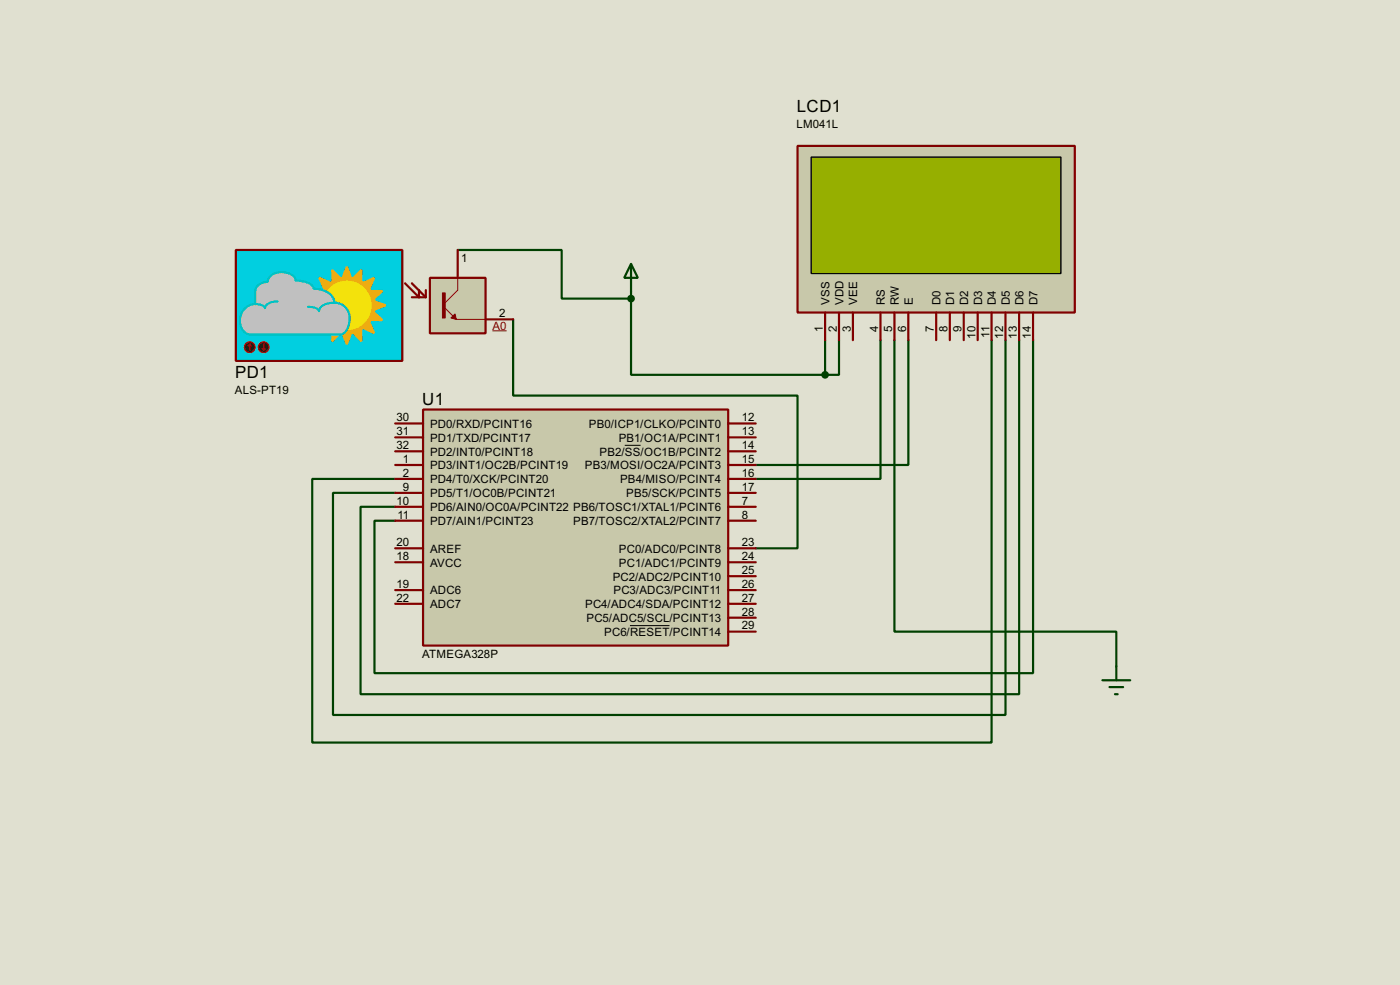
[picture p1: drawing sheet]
<svg xmlns="http://www.w3.org/2000/svg" width="256mm" height="180mm" viewBox="0 0 256 180" stroke-linecap="round" stroke-linejoin="round" font-family="sans-serif">
<path d="M0 0h256.5v180.3h-256.5z" fill="#e0e0d0"/>
<g fill="none" stroke="#004000" stroke-width=".4">
<path d="M83.9 45.8h19v8.9h12.7M94 58.5v13.9h52.1v28h-7.6M115.6 54.7v13.9h35.6M115.6 53.4v1.3M151.2 62.3v6.3M153.7 62.3v6.3h-2.5M161.3 62.3v25.4h-22.8M163.9 62.3v53.3h40.6v6.4M166.4 62.3v22.8h-27.9M181.7 62.3v73.6h-124.5v-48.2h15.2M184.2 62.3v68.6h-123.2v-40.7h11.4M186.7 62.3v64.8h-120.6v-34.3h6.3"/>
<path d="M189.3 62.3v60.9h-120.7v-27.9h3.8"/>
</g>
<path d="M77.5 75h55.9v43.2h-55.9z" fill="#c8c8aa" stroke="#800000" stroke-width=".4"/>
<g fill="none" stroke="#800000" stroke-width=".4">
<path d="M72.4 77.5h5.1M133.4 77.5h5.1M72.4 80.1h5.1M72.4 85.1h5.1M72.4 82.6h5.1M72.4 92.8h5.1M72.4 90.2h5.1M72.4 87.7h5.1M72.4 95.3h5.1M133.4 80.1h5.1M133.4 85.1h5.1M133.4 82.6h5.1"/>
<path d="M133.4 92.8h5.1M133.4 90.2h5.1M133.4 87.7h5.1M133.4 95.3h5.1M72.4 110.5h5.1M72.4 108h5.1M72.4 102.9h5.1M72.4 100.4h5.1M133.4 115.6h5.1M133.4 113.1h5.1M133.4 110.5h5.1M133.4 108h5.1"/>
<path d="M133.4 105.5h5.1M133.4 102.9h5.1M133.4 100.4h5.1"/>
</g>
<path d="M114.5 81.5h2.9M115.4 114.5h7.3" fill="none" stroke="#000" stroke-width=".18"/>
<path d="M146.1 26.7h50.8v30.5h-50.8z" fill="#c8c8aa" stroke="#800000" stroke-width=".4"/>
<path d="M148.6 28.8h45.8v21.3h-45.8z" fill="#96af00" stroke="#000" stroke-width=".25"/>
<g fill="none" stroke="#800000" stroke-width=".4">
<path d="M151.2 57.2v5.1M153.7 57.2v5.1M156.3 57.2v5.1M161.3 57.2v5.1M163.9 57.2v5.1M166.4 57.2v5.1M171.5 57.2v5.1M174 57.2v5.1M176.6 57.2v5.1M179.1 57.2v5.1M181.7 57.2v5.1M184.2 57.2v5.1"/>
<path d="M186.7 57.2v5.1M189.3 57.2v5.1"/>
</g>
<path d="M202 124.5h5.1M203.3 125.8h2.5M204.3 127.1h.5M204.5 122v2.5" fill="none" stroke="#004000" stroke-width=".4"/>
<path d="M43.2 45.8h30.5v20.3h-30.5z" fill="#01cfe0" stroke="#800000" stroke-width=".4"/>
<g fill="#eeac11" stroke="#eeac11" stroke-width=".4">
<path d="M63.6 48.8l.7 2.1h-1.5z"/>
<path d="M62.8 61h1.5l-.7 2z"/>
<path d="M68.6 55.2l2.1 .7-2.1 .8z"/>
<path d="M56.4 55.9l2.1-.7v1.5z"/>
<path d="M58.5 50.9l2 .9-1.1 1.1z"/>
<path d="M67.7 59l.9 2-2-.9z"/>
<path d="M59.4 59l1.1 1.1-2 .9z"/>
<path d="M66.6 51.8l2-.9-.9 2z"/>
<path d="M60.9 49.4l1.5 1.6-1.4 .6z"/>
<path d="M57 53.3h2.2l-.6 1.4z"/>
<path d="M64.7 60.9l1.5-.6v2.2z"/>
<path d="M68.5 57.1l1.6 1.5-2.2-.1z"/>
<path d="M66.2 49.4v2.2l-1.5-.6z"/>
<path d="M61 60.3l1.4 .6-1.5 1.6z"/>
<path d="M67.9 53.3h2.2l-1.6 1.4z"/>
<path d="M57 58.6l1.6-1.5 .6 1.4z"/>
<circle cx="63.5" cy="55.9" r="5.1"/>
</g>
<circle cx="63.5" cy="55.9" r="4.4" fill="#f3e20c" stroke="#f3e20c" stroke-width=".4"/>
<path d="M47.1 52.5a2.47 2.47 0 0 1 2-.9 2.24 2.24 0 0 1 2.5-1.8 2.26 2.26 0 0 1 2.6 1.6 3.7 3.7 0 0 1 3.2 1.1l.1 .4a3.8 3.8 0 0 1 3.7 2l.1 .5a2.93 2.93 0 0 1 2.6 4.1 2.09 2.09 0 0 1-1.6 1.8h-16.3a2.46 2.46 0 0 1-2-3.3 2.85 2.85 0 0 1 2.8-2.3v-2.3z" fill-rule="evenodd" fill="#c0c0c0" stroke="#00c0c0" stroke-width=".4"/>
<path d="M50.9 55.2a2 2 0 0 0-2.3 1.2 1.25 1.25 0 0 0-1.3-.7h-.5M61.3 55.4a3.1 3.1 0 0 0-2.8 1.1v.5a1.39 1.39 0 0 0-1.4-.8h-.7" fill="none" stroke="#00c0c0" stroke-width=".4"/>
<path d="M78.8 50.9h10.2v10.1h-10.2z" fill="#c8c8aa" stroke="#800000" stroke-width=".4"/>
<path d="M81.1 53.6h.5v4.6h-.5z" fill="#800000" stroke="#800000" stroke-width=".18"/>
<path d="M81.3 56.2l2.3 2.3h5.4M83.9 50.9v2.2l-2.6 2.6" fill="none" stroke="#800000" stroke-width=".18"/>
<path d="M82.6 58.2l.8-.7 .2 1z" fill="#800000" stroke="#800000" stroke-width=".18"/>
<path d="M74.2 51.9l2.6 2.5v-1.3M75.5 51.9l2.5 2.5M75.5 54.4h2.5M78 53.1v1.3M83.9 45.8v5.1M89 58.5h5" fill="none" stroke="#800000" stroke-width=".4"/>
<circle cx="45.7" cy="63.6" r="1" fill="#400000" stroke="#f00" stroke-width=".2"/>
<path d="M45.8 63l-.3 .3M45.8 63l.2 .3M45.8 63v1.1" fill="none" stroke="#f00" stroke-width=".2"/>
<circle cx="48.3" cy="63.6" r="1" fill="#400000" stroke="#f00" stroke-width=".2"/>
<path d="M48.1 63.8l.2 .3M48.3 63v1.1M48.6 63.8l-.3 .3" fill="none" stroke="#f00" stroke-width=".2"/>
<path d="M115.6 48.3l1.3 2.6h-2.5zM115.6 48.3v5.1" fill="none" stroke="#004000" stroke-width=".4"/>
<g fill="#004000" stroke="#004000" stroke-width=".4">
<circle cx="115.6" cy="54.7" r=".5"/>
<circle cx="151.1" cy="68.6" r=".5"/>
</g>
<path d="M90.2 60.6h2.6" fill="none" stroke="#800000" stroke-width=".18"/>
<g font-size="3.5">
<text x="146" y="20.5">LCD1</text>
<text x="43.1" y="69.1">PD1</text>
<text x="77.4" y="74.1">U1</text>
</g>
<g font-size="2.4">
<text x="145.9" y="23.4">LM041L</text>
<text x="84.5" y="47.9">1</text>
<text x="91.5" y="58.1">2</text>
<text x="152" y="55.9" transform="rotate(-90 152 55.9)">VSS</text>
<text x="154.5" y="55.9" transform="rotate(-90 154.5 55.9)">VDD</text>
<text x="157.1" y="55.9" transform="rotate(-90 157.1 55.9)">VEE</text>
<text x="162.1" y="55.9" transform="rotate(-90 162.1 55.9)">RS</text>
<text x="164.7" y="55.9" transform="rotate(-90 164.7 55.9)">RW</text>
<text x="167.2" y="55.9" transform="rotate(-90 167.2 55.9)">E</text>
<text x="172.3" y="55.9" transform="rotate(-90 172.3 55.9)">D0</text>
<text x="174.8" y="55.9" transform="rotate(-90 174.8 55.9)">D1</text>
<text x="177.4" y="55.9" transform="rotate(-90 177.4 55.9)">D2</text>
<text x="179.9" y="55.9" transform="rotate(-90 179.9 55.9)">D3</text>
<text x="182.5" y="55.9" transform="rotate(-90 182.5 55.9)">D4</text>
<text x="185" y="55.9" transform="rotate(-90 185 55.9)">D5</text>
<text x="187.5" y="55.9" transform="rotate(-90 187.5 55.9)">D6</text>
<text x="190.1" y="55.9" transform="rotate(-90 190.1 55.9)">D7</text>
<text x="150.8" y="60.9" transform="rotate(-90 150.8 60.9)">1</text>
<text x="153.3" y="60.9" transform="rotate(-90 153.3 60.9)">2</text>
<text x="155.9" y="60.9" transform="rotate(-90 155.9 60.9)">3</text>
<text x="160.9" y="60.9" transform="rotate(-90 160.9 60.9)">4</text>
<text x="163.5" y="60.9" transform="rotate(-90 163.5 60.9)">5</text>
<text x="166" y="60.9" transform="rotate(-90 166 60.9)">6</text>
<text x="171.1" y="60.9" transform="rotate(-90 171.1 60.9)">7</text>
<text x="173.6" y="60.9" transform="rotate(-90 173.6 60.9)">8</text>
<text x="176.2" y="60.9" transform="rotate(-90 176.2 60.9)">9</text>
<text x="178.7" y="62" transform="rotate(-90 178.7 62)">10</text>
<text x="181.3" y="61.9" transform="rotate(-90 181.3 61.9)">11</text>
<text x="183.8" y="62" transform="rotate(-90 183.8 62)">12</text>
<text x="186.3" y="62" transform="rotate(-90 186.3 62)">13</text>
<text x="188.9" y="62" transform="rotate(-90 188.9 62)">14</text>
<text x="43" y="72.1">ALS-PT19</text>
<text x="72.7" y="77.1">30</text>
<text x="135.9" y="77.1">12</text>
<text x="72.7" y="82.2">32</text>
<text x="72.7" y="79.7">31</text>
<text x="78.8" y="83.4">PD2/INT0/PCINT18</text>
<text x="78.8" y="80.8">PD1/TXD/PCINT17</text>
<text x="78.8" y="78.3">PD0/RXD/PCINT16</text>
<text x="107.9" y="78.3">PB0/ICP1/CLKO/PCINT0</text>
<text x="109.8" y="83.4">PB2/SS/OC1B/PCINT2</text>
<text x="113.3" y="80.8">PB1/OC1A/PCINT1</text>
<text x="135.9" y="79.7">13</text>
<text x="135.9" y="82.2">14</text>
<text x="73.8" y="89.8">9</text>
<text x="73.8" y="87.3">2</text>
<text x="73.8" y="84.7">1</text>
<text x="78.8" y="88.5">PD4/T0/XCK/PCINT20</text>
<text x="78.8" y="85.9">PD3/INT1/OC2B/PCINT19</text>
<text x="107.1" y="85.9">PB3/MOSI/OC2A/PCINT3</text>
<text x="113.6" y="88.5">PB4/MISO/PCINT4</text>
<text x="135.9" y="84.7">15</text>
<text x="135.9" y="87.3">16</text>
<text x="135.9" y="89.8">17</text>
<text x="72.7" y="92.4">10</text>
<text x="72.8" y="94.9">11</text>
<text x="78.8" y="93.6">PD6/AIN0/OC0A/PCINT22 PB6/TOSC1/XTAL1/PCINT6</text>
<text x="78.8" y="91">PD5/T1/OC0B/PCINT21</text>
<text x="114.7" y="91">PB5/SCK/PCINT5</text>
<text x="135.9" y="94.9">8</text>
<text x="135.9" y="92.4">7</text>
<text x="72.7" y="100">20</text>
<text x="78.8" y="101.2">AREF</text>
<text x="78.8" y="96.1">PD7/AIN1/PCINT23</text>
<text x="105" y="96.1">PB7/TOSC2/XTAL2/PCINT7</text>
<text x="113.4" y="101.2">PC0/ADC0/PCINT8</text>
<text x="135.9" y="100">23</text>
<text x="72.7" y="102.5">18</text>
<text x="72.7" y="107.6">19</text>
<text x="78.8" y="103.7">AVCC</text>
<text x="112.2" y="106.3">PC2/ADC2/PCINT10</text>
<text x="113.4" y="103.7">PC1/ADC1/PCINT9</text>
<text x="135.9" y="107.6">26</text>
<text x="135.9" y="105.1">25</text>
<text x="135.9" y="102.5">24</text>
<text x="72.7" y="110.1">22</text>
<text x="78.8" y="108.8">ADC6</text>
<text x="78.8" y="111.3">ADC7</text>
<text x="107.2" y="111.3">PC4/ADC4/SDA/PCINT12</text>
<text x="107.4" y="113.9">PC5/ADC5/SCL/PCINT13</text>
<text x="112.4" y="108.8">PC3/ADC3/PCINT11</text>
<text x="135.9" y="112.7">28</text>
<text x="135.9" y="110.1">27</text>
<text x="110.7" y="116.4">PC6/RESET/PCINT14</text>
<text x="135.9" y="115.2">29</text>
<text x="77.3" y="120.4">ATMEGA328P</text>
</g>
<text font-size="2.4" fill="#800000" x="90.2" y="60.5">A0</text>
</svg>
